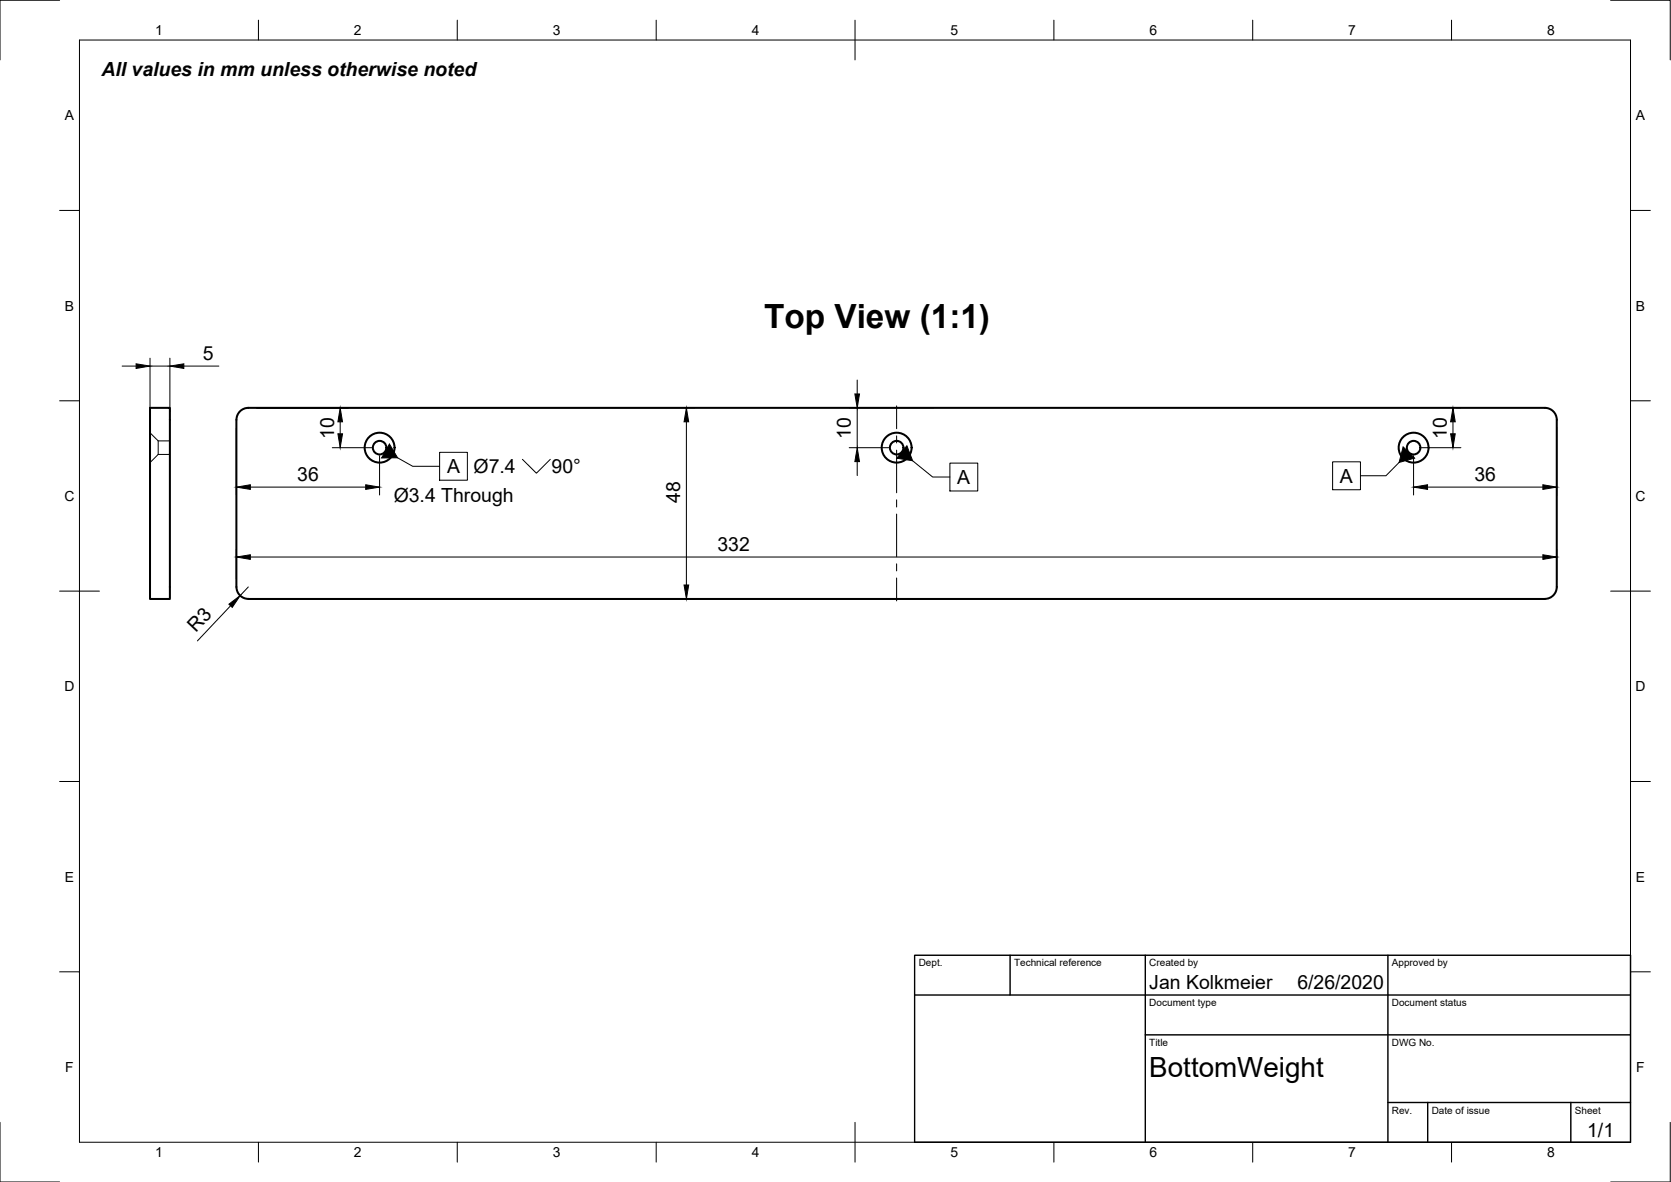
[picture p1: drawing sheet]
<svg xmlns="http://www.w3.org/2000/svg" width="420mm" height="297mm" viewBox="0 0 420 297" stroke-linecap="round" stroke-linejoin="round" font-family="sans-serif">
<!-- layer: Visible -->
<g fill="none" stroke="#000" stroke-width=".51">
<path d="M37.7 102.5h5v48h-5zM62.4 102.5h326a2.99 2.99 0 0 1 3 3v42a2.99 2.99 0 0 1-3 3M62.5 102.5a2.99 2.99 0 0 0-3 3l-.1 42a3 3 0 0 0 3.1 3M62.4 150.5h326"/>
<circle cx="95.5" cy="112.5" r="3.8"/>
<circle cx="95.5" cy="112.5" r="1.7"/>
<circle cx="225.5" cy="112.5" r="3.8"/>
<circle cx="225.5" cy="112.5" r="1.7"/>
<circle cx="355.4" cy="112.5" r="3.8"/>
<circle cx="355.4" cy="112.5" r="1.7"/>
</g>
<!-- layer: Hidden -->
<path d="M37.7 108.8l2.1 2h2.9M39.8 110.8v3.4M39.8 114.2l-2.1 2.1M39.8 114.2h2.9" fill="none" stroke="#000" stroke-width=".25"/>
<!-- layer: Border -->
<g fill="none" stroke="#000" stroke-width=".25">
<path d="M15 .1h-15v15M20 10.1h390v276.9h-390zM65 5.1v5M115 5.1v5M165 5.1v5M215 5.1v10M265 5.1v5M315 5.1v5M365 5.1v5M405 .1h15v15M15 52.9h5M410 52.9h5"/>
<path d="M15 100.7h5M410 100.7h5M15 148.6h10M405 148.6h10M15 196.4h5M410 196.4h5M15 244.2h5M410 244.2h5M0 282.1v14.9h15M65 287v5M115 287v5M165 287v5"/>
<path d="M215 282.1v9.9M265 287v5M315 287v5M365 287v5M420 282.1v14.9h-15"/>
</g>
<!-- layer: TitleBlock -->
<path d="M230 240.1h180v46.9h-180zM230 250h180M254 240.1v9.9M288 240.1v46.9M349 240.1v46.9M288 260.1h122M349 277.1h61M359 277.1v9.9M395 277.1v9.9" fill="none" stroke="#000" stroke-width=".36"/>
<!-- layer: Annotations -->
<path d="M100 115l3.8 2.2h6.7M110.5 113.7h7v7h-7zM131.4 115.4l3.5 3.5 3.5-3.5M229.5 115.8l5 4.1h4.3M238.8 116.4h7.1v7h-7.1zM335.1 116.1h7v7h-7zM351.8 116.2l-3.3 3.4h-6.4" fill="none" stroke="#000" stroke-width=".25"/>
<path d="M97.9 111.6l2.1 3.4-4.1 .1zM228 112l1.5 3.8-4-.6zM352.8 112.3l2.9 2.8-3.9 1.1z" fill="#000" stroke="#000" stroke-width=".25"/>
<!-- layer: Dimensions -->
<g fill="none" stroke="#000" stroke-width=".25">
<path d="M30.7 92h3.5M37.7 90v13.5M37.7 92h5M42.7 90v13.5M46.2 92h8.8M215.5 95.5v3.5M59.4 107.5v16.9M64.5 102.5h110.1M83.5 112.5h10M85.5 106v3M95.4 114.5v9.9M172.6 106v41"/>
<path d="M213.5 112.5h9.9M213.5 102.5h21.3M215.5 102.5v10M215.5 116v3.5M355.4 114.5v9.9M357.4 112.5h9.9M365.3 106v3M366.3 102.5h1M391.4 107.5v16.9M59.4 138v7.5M62.9 122.4h29M62.9 140h325"/>
<path d="M358.9 122.4h29M391.4 138v7.5M58 152.2l-8.4 8.9M62.4 147.5l-2 2.2M64.5 150.5h110.1"/>
</g>
<g fill="#000" stroke="#000" stroke-width=".25">
<path d="M34.2 91.4l3.5 .6-3.5 .6zM42.7 92l3.5-.6v1.2zM214.9 99h1.2l-.6 3.5zM85 109h1.1l-.6 3.5zM85.5 102.5l.6 3.5h-1.1zM172.6 102.5l.6 3.5h-1.2zM215.5 112.5l.6 3.5h-1.2zM364.7 109h1.2l-.6 3.5zM365.3 102.5l.6 3.5h-1.2zM59.4 122.4l3.5-.6v1.2zM59.4 140l3.5-.6v1.2zM91.9 121.8l3.5 .6-3.5 .6z"/>
<path d="M355.4 122.4l3.5-.6v1.2zM387.9 121.8l3.5 .6-3.5 .6zM387.9 139.4l3.5 .6-3.5 .6zM57.6 151.8l2.8-2.1-2 2.9zM172 147h1.2l-.6 3.5z"/>
</g>
<!-- layer: Center Lines -->
<path d="M225.4 102v5.7M225.4 109.5v1.8M225.4 113.1v10.7M225.4 125.6v1.8M225.4 129.2v10.7M225.4 141.7v1.8M225.4 145.3v5.7" fill="none" stroke="#000" stroke-width=".25"/>
<text font-size="8.4" x="192.1" y="82.4">Top View (1:1)</text>
<text font-size="7" x="289" y="270.6">BottomWeight</text>
<g font-size="4.9">
<text x="25.5" y="19">All values in mm unless otherwise noted</text>
<text x="51" y="90.4">5</text>
<text x="84" y="110.4" transform="rotate(-90 84 110.4)">10</text>
<text x="214" y="110.4" transform="rotate(-90 214 110.4)">10</text>
<text x="363.8" y="110.4" transform="rotate(-90 363.8 110.4)">10</text>
<text x="112.4" y="118.9">A</text>
<text x="119.1" y="118.9">Ø7.4</text>
<text x="138.7" y="118.9">90°</text>
<text x="74.7" y="120.8">36</text>
<text x="240.7" y="121.6">A</text>
<text x="336.9" y="121.3">A</text>
<text x="370.7" y="120.8">36</text>
<text x="99" y="126.1">Ø3.4 Through</text>
<text x="171" y="126.4" transform="rotate(-90 171 126.4)">48</text>
<text x="180.4" y="138.4">332</text>
<text x="49.3" y="159.2" transform="rotate(-47 49.3 159.2)">R3</text>
<text x="289" y="248.5">Jan Kolkmeier</text>
<text x="326.2" y="248.5">6/26/2020</text>
<text x="399.1" y="285.7">1/1</text>
</g>
<g font-size="3.5">
<text x="39" y="8.8">1</text>
<text x="89" y="8.8">2</text>
<text x="139" y="8.8">3</text>
<text x="189" y="8.8">4</text>
<text x="239" y="8.8">5</text>
<text x="289" y="8.8">6</text>
<text x="339" y="8.8">7</text>
<text x="389" y="8.8">8</text>
<text x="16.3" y="30.2">A</text>
<text x="411.3" y="30.2">A</text>
<text x="16.3" y="78">B</text>
<text x="411.3" y="78">B</text>
<text x="16.2" y="125.9">C</text>
<text x="411.2" y="125.9">C</text>
<text x="16.2" y="173.7">D</text>
<text x="411.2" y="173.7">D</text>
<text x="16.3" y="221.6">E</text>
<text x="411.3" y="221.6">E</text>
<text x="16.4" y="269.4">F</text>
<text x="411.4" y="269.4">F</text>
<text x="39" y="290.8">1</text>
<text x="89" y="290.8">2</text>
<text x="139" y="290.8">3</text>
<text x="189" y="290.8">4</text>
<text x="239" y="290.8">5</text>
<text x="289" y="290.8">6</text>
<text x="339" y="290.8">7</text>
<text x="389" y="290.8">8</text>
</g>
<g font-size="2.5">
<text x="231" y="242.9">Dept.</text>
<text x="255" y="242.9">Technical reference</text>
<text x="289" y="242.9">Created by</text>
<text x="350" y="242.9">Approved by</text>
<text x="289" y="252.8">Document type</text>
<text x="350" y="252.8">Document status</text>
<text x="289" y="262.9">Title</text>
<text x="350" y="262.9">DWG No.</text>
<text x="350" y="279.9">Rev.</text>
<text x="360" y="279.9">Date of issue</text>
<text x="396" y="279.9">Sheet</text>
</g>
</svg>
